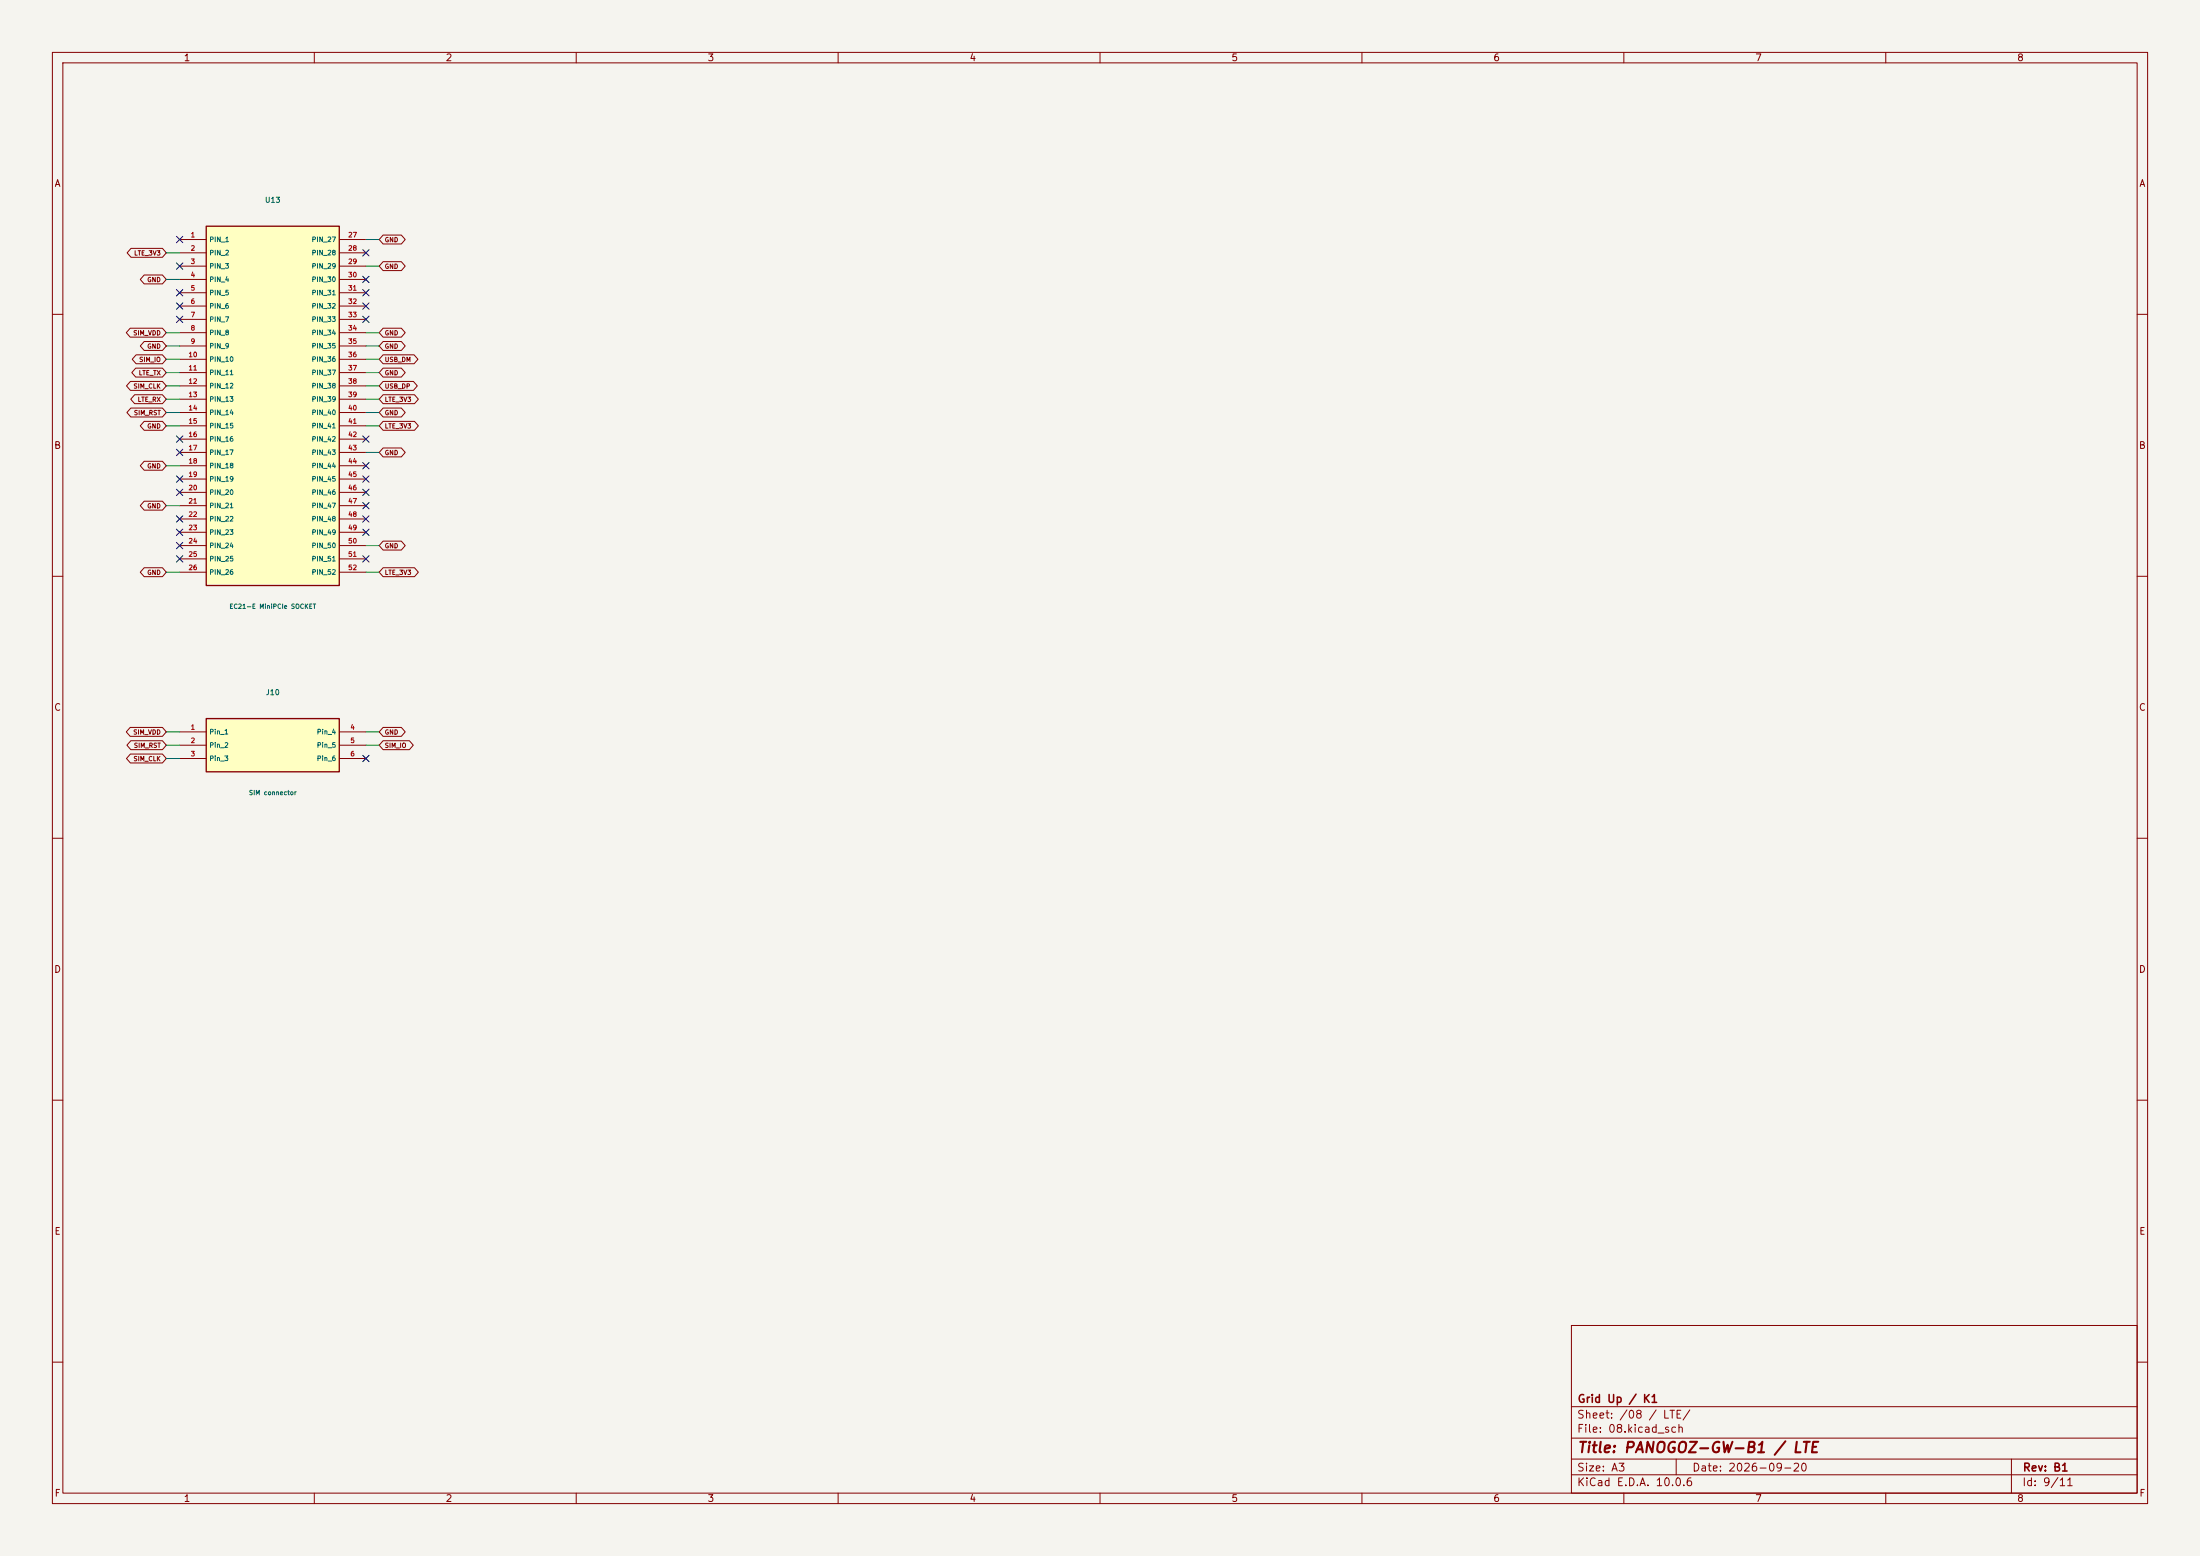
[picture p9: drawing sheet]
(kicad_sch (version 20250114) (generator "eeschema") (paper "A3") (title_block (title "PANOGOZ-GW-B1 / LTE") (date "2026-09-20") (rev "B1") (company "Grid Up / K1")) (lib_symbols (symbol "B1:U13" (pin_names (offset .5)) (in_bom yes) (on_board yes) (property "Reference" "U" (at 0 39.29 0) (effects (font (size 1 1)))) (property "Value" "EC21-E MiniPCIe SOCKET" (at 0 -37.29 0) (effects (font (size 1 1)))) (symbol "U13_0_1" (rectangle (start -12.7 34.29) (end 12.7 -34.29) (stroke (width .254) (type default)) (fill (type background)))) (symbol "U13_1_1" (pin passive line (at -17.78 31.75 0) (length 5.08) (name "PIN_1" (effects (font (size .9 .9)))) (number "1" (effects (font (size .9 .9))))) (pin passive line (at -17.78 29.21 0) (length 5.08) (name "PIN_2" (effects (font (size .9 .9)))) (number "2" (effects (font (size .9 .9))))) (pin passive line (at -17.78 26.67 0) (length 5.08) (name "PIN_3" (effects (font (size .9 .9)))) (number "3" (effects (font (size .9 .9))))) (pin passive line (at -17.78 24.13 0) (length 5.08) (name "PIN_4" (effects (font (size .9 .9)))) (number "4" (effects (font (size .9 .9))))) (pin passive line (at -17.78 21.59 0) (length 5.08) (name "PIN_5" (effects (font (size .9 .9)))) (number "5" (effects (font (size .9 .9))))) (pin passive line (at -17.78 19.05 0) (length 5.08) (name "PIN_6" (effects (font (size .9 .9)))) (number "6" (effects (font (size .9 .9))))) (pin passive line (at -17.78 16.509999999999998 0) (length 5.08) (name "PIN_7" (effects (font (size .9 .9)))) (number "7" (effects (font (size .9 .9))))) (pin passive line (at -17.78 13.969999999999999 0) (length 5.08) (name "PIN_8" (effects (font (size .9 .9)))) (number "8" (effects (font (size .9 .9))))) (pin passive line (at -17.78 11.43 0) (length 5.08) (name "PIN_9" (effects (font (size .9 .9)))) (number "9" (effects (font (size .9 .9))))) (pin passive line (at -17.78 8.89 0) (length 5.08) (name "PIN_10" (effects (font (size .9 .9)))) (number "10" (effects (font (size .9 .9))))) (pin passive line (at -17.78 6.350000000000001 0) (length 5.08) (name "PIN_11" (effects (font (size .9 .9)))) (number "11" (effects (font (size .9 .9))))) (pin passive line (at -17.78 3.8099999999999987 0) (length 5.08) (name "PIN_12" (effects (font (size .9 .9)))) (number "12" (effects (font (size .9 .9))))) (pin passive line (at -17.78 1.2699999999999996 0) (length 5.08) (name "PIN_13" (effects (font (size .9 .9)))) (number "13" (effects (font (size .9 .9))))) (pin passive line (at -17.78 -1.2700000000000031 0) (length 5.08) (name "PIN_14" (effects (font (size .9 .9)))) (number "14" (effects (font (size .9 .9))))) (pin passive line (at -17.78 -3.8100000000000023 0) (length 5.08) (name "PIN_15" (effects (font (size .9 .9)))) (number "15" (effects (font (size .9 .9))))) (pin passive line (at -17.78 -6.350000000000001 0) (length 5.08) (name "PIN_16" (effects (font (size .9 .9)))) (number "16" (effects (font (size .9 .9))))) (pin passive line (at -17.78 -8.89 0) (length 5.08) (name "PIN_17" (effects (font (size .9 .9)))) (number "17" (effects (font (size .9 .9))))) (pin passive line (at -17.78 -11.43 0) (length 5.08) (name "PIN_18" (effects (font (size .9 .9)))) (number "18" (effects (font (size .9 .9))))) (pin passive line (at -17.78 -13.969999999999999 0) (length 5.08) (name "PIN_19" (effects (font (size .9 .9)))) (number "19" (effects (font (size .9 .9))))) (pin passive line (at -17.78 -16.509999999999998 0) (length 5.08) (name "PIN_20" (effects (font (size .9 .9)))) (number "20" (effects (font (size .9 .9))))) (pin passive line (at -17.78 -19.049999999999997 0) (length 5.08) (name "PIN_21" (effects (font (size .9 .9)))) (number "21" (effects (font (size .9 .9))))) (pin passive line (at -17.78 -21.590000000000003 0) (length 5.08) (name "PIN_22" (effects (font (size .9 .9)))) (number "22" (effects (font (size .9 .9))))) (pin passive line (at -17.78 -24.130000000000003 0) (length 5.08) (name "PIN_23" (effects (font (size .9 .9)))) (number "23" (effects (font (size .9 .9))))) (pin passive line (at -17.78 -26.67 0) (length 5.08) (name "PIN_24" (effects (font (size .9 .9)))) (number "24" (effects (font (size .9 .9))))) (pin passive line (at -17.78 -29.21 0) (length 5.08) (name "PIN_25" (effects (font (size .9 .9)))) (number "25" (effects (font (size .9 .9))))) (pin passive line (at -17.78 -31.75 0) (length 5.08) (name "PIN_26" (effects (font (size .9 .9)))) (number "26" (effects (font (size .9 .9))))) (pin passive line (at 17.78 31.75 180) (length 5.08) (name "PIN_27" (effects (font (size .9 .9)))) (number "27" (effects (font (size .9 .9))))) (pin passive line (at 17.78 29.21 180) (length 5.08) (name "PIN_28" (effects (font (size .9 .9)))) (number "28" (effects (font (size .9 .9))))) (pin passive line (at 17.78 26.67 180) (length 5.08) (name "PIN_29" (effects (font (size .9 .9)))) (number "29" (effects (font (size .9 .9))))) (pin passive line (at 17.78 24.13 180) (length 5.08) (name "PIN_30" (effects (font (size .9 .9)))) (number "30" (effects (font (size .9 .9))))) (pin passive line (at 17.78 21.59 180) (length 5.08) (name "PIN_31" (effects (font (size .9 .9)))) (number "31" (effects (font (size .9 .9))))) (pin passive line (at 17.78 19.05 180) (length 5.08) (name "PIN_32" (effects (font (size .9 .9)))) (number "32" (effects (font (size .9 .9))))) (pin passive line (at 17.78 16.509999999999998 180) (length 5.08) (name "PIN_33" (effects (font (size .9 .9)))) (number "33" (effects (font (size .9 .9))))) (pin passive line (at 17.78 13.969999999999999 180) (length 5.08) (name "PIN_34" (effects (font (size .9 .9)))) (number "34" (effects (font (size .9 .9))))) (pin passive line (at 17.78 11.43 180) (length 5.08) (name "PIN_35" (effects (font (size .9 .9)))) (number "35" (effects (font (size .9 .9))))) (pin passive line (at 17.78 8.89 180) (length 5.08) (name "PIN_36" (effects (font (size .9 .9)))) (number "36" (effects (font (size .9 .9))))) (pin passive line (at 17.78 6.350000000000001 180) (length 5.08) (name "PIN_37" (effects (font (size .9 .9)))) (number "37" (effects (font (size .9 .9))))) (pin passive line (at 17.78 3.8099999999999987 180) (length 5.08) (name "PIN_38" (effects (font (size .9 .9)))) (number "38" (effects (font (size .9 .9))))) (pin passive line (at 17.78 1.2699999999999996 180) (length 5.08) (name "PIN_39" (effects (font (size .9 .9)))) (number "39" (effects (font (size .9 .9))))) (pin passive line (at 17.78 -1.2700000000000031 180) (length 5.08) (name "PIN_40" (effects (font (size .9 .9)))) (number "40" (effects (font (size .9 .9))))) (pin passive line (at 17.78 -3.8100000000000023 180) (length 5.08) (name "PIN_41" (effects (font (size .9 .9)))) (number "41" (effects (font (size .9 .9))))) (pin passive line (at 17.78 -6.350000000000001 180) (length 5.08) (name "PIN_42" (effects (font (size .9 .9)))) (number "42" (effects (font (size .9 .9))))) (pin passive line (at 17.78 -8.89 180) (length 5.08) (name "PIN_43" (effects (font (size .9 .9)))) (number "43" (effects (font (size .9 .9))))) (pin passive line (at 17.78 -11.43 180) (length 5.08) (name "PIN_44" (effects (font (size .9 .9)))) (number "44" (effects (font (size .9 .9))))) (pin passive line (at 17.78 -13.969999999999999 180) (length 5.08) (name "PIN_45" (effects (font (size .9 .9)))) (number "45" (effects (font (size .9 .9))))) (pin passive line (at 17.78 -16.509999999999998 180) (length 5.08) (name "PIN_46" (effects (font (size .9 .9)))) (number "46" (effects (font (size .9 .9))))) (pin passive line (at 17.78 -19.049999999999997 180) (length 5.08) (name "PIN_47" (effects (font (size .9 .9)))) (number "47" (effects (font (size .9 .9))))) (pin passive line (at 17.78 -21.590000000000003 180) (length 5.08) (name "PIN_48" (effects (font (size .9 .9)))) (number "48" (effects (font (size .9 .9))))) (pin passive line (at 17.78 -24.130000000000003 180) (length 5.08) (name "PIN_49" (effects (font (size .9 .9)))) (number "49" (effects (font (size .9 .9))))) (pin passive line (at 17.78 -26.67 180) (length 5.08) (name "PIN_50" (effects (font (size .9 .9)))) (number "50" (effects (font (size .9 .9))))) (pin passive line (at 17.78 -29.21 180) (length 5.08) (name "PIN_51" (effects (font (size .9 .9)))) (number "51" (effects (font (size .9 .9))))) (pin passive line (at 17.78 -31.75 180) (length 5.08) (name "PIN_52" (effects (font (size .9 .9)))) (number "52" (effects (font (size .9 .9))))))) (symbol "B1:J10" (pin_names (offset .5)) (in_bom yes) (on_board yes) (property "Reference" "U" (at 0 10.08 0) (effects (font (size 1 1)))) (property "Value" "SIM connector" (at 0 -8.08 0) (effects (font (size 1 1)))) (symbol "J10_0_1" (rectangle (start -12.7 5.08) (end 12.7 -5.08) (stroke (width .254) (type default)) (fill (type background)))) (symbol "J10_1_1" (pin passive line (at -17.78 2.54 0) (length 5.08) (name "Pin_1" (effects (font (size .9 .9)))) (number "1" (effects (font (size .9 .9))))) (pin passive line (at -17.78 0.0 0) (length 5.08) (name "Pin_2" (effects (font (size .9 .9)))) (number "2" (effects (font (size .9 .9))))) (pin passive line (at -17.78 -2.54 0) (length 5.08) (name "Pin_3" (effects (font (size .9 .9)))) (number "3" (effects (font (size .9 .9))))) (pin passive line (at 17.78 2.54 180) (length 5.08) (name "Pin_4" (effects (font (size .9 .9)))) (number "4" (effects (font (size .9 .9))))) (pin passive line (at 17.78 0.0 180) (length 5.08) (name "Pin_5" (effects (font (size .9 .9)))) (number "5" (effects (font (size .9 .9))))) (pin passive line (at 17.78 -2.54 180) (length 5.08) (name "Pin_6" (effects (font (size .9 .9)))) (number "6" (effects (font (size .9 .9))))))))
(symbol (lib_id "B1:U13") (at 52.07 77.47 0) (unit 1) (in_bom yes) (on_board yes) (property "Reference" "U13" (at 52.07 38.18 0) (effects (font (size 1 1)) )) (property "Value" "EC21-E MiniPCIe SOCKET" (at 52.07 115.75999999999999 0) (effects (font (size 0.85 0.85)) )) (property "Footprint" "B1:TE_2041119_1" (at 52.07 77.47 0) (effects (font (size 0.85 0.85)) (hide yes))) (property "MPN" "2041119-1" (at 52.07 77.47 0) (effects (font (size 0.85 0.85)) (hide yes))))
(no_connect (at 34.29 45.72))
(wire (pts (xy 34.29 48.26) (xy 31.75 48.26)) (stroke (width 0) (type default)))
(global_label "LTE_3V3" (shape bidirectional) (at 31.75 48.26 180) (effects (font (size .85 .85)) (justify right)) (property "Intersheetrefs" "${INTERSHEET_REFS}" (at 31.75 48.26 0) (effects (font (size 1 1)) (hide yes))))
(no_connect (at 34.29 50.8))
(wire (pts (xy 34.29 53.34) (xy 31.75 53.34)) (stroke (width 0) (type default)))
(global_label "GND" (shape bidirectional) (at 31.75 53.34 180) (effects (font (size .85 .85)) (justify right)) (property "Intersheetrefs" "${INTERSHEET_REFS}" (at 31.75 53.34 0) (effects (font (size 1 1)) (hide yes))))
(no_connect (at 34.29 55.879999999999995))
(no_connect (at 34.29 58.42))
(no_connect (at 34.29 60.96))
(wire (pts (xy 34.29 63.5) (xy 31.75 63.5)) (stroke (width 0) (type default)))
(global_label "SIM_VDD" (shape bidirectional) (at 31.75 63.5 180) (effects (font (size .85 .85)) (justify right)) (property "Intersheetrefs" "${INTERSHEET_REFS}" (at 31.75 63.5 0) (effects (font (size 1 1)) (hide yes))))
(wire (pts (xy 34.29 66.03999999999999) (xy 31.75 66.03999999999999)) (stroke (width 0) (type default)))
(global_label "GND" (shape bidirectional) (at 31.75 66.03999999999999 180) (effects (font (size .85 .85)) (justify right)) (property "Intersheetrefs" "${INTERSHEET_REFS}" (at 31.75 66.03999999999999 0) (effects (font (size 1 1)) (hide yes))))
(wire (pts (xy 34.29 68.58) (xy 31.75 68.58)) (stroke (width 0) (type default)))
(global_label "SIM_IO" (shape bidirectional) (at 31.75 68.58 180) (effects (font (size .85 .85)) (justify right)) (property "Intersheetrefs" "${INTERSHEET_REFS}" (at 31.75 68.58 0) (effects (font (size 1 1)) (hide yes))))
(wire (pts (xy 34.29 71.12) (xy 31.75 71.12)) (stroke (width 0) (type default)))
(global_label "LTE_TX" (shape bidirectional) (at 31.75 71.12 180) (effects (font (size .85 .85)) (justify right)) (property "Intersheetrefs" "${INTERSHEET_REFS}" (at 31.75 71.12 0) (effects (font (size 1 1)) (hide yes))))
(wire (pts (xy 34.29 73.66) (xy 31.75 73.66)) (stroke (width 0) (type default)))
(global_label "SIM_CLK" (shape bidirectional) (at 31.75 73.66 180) (effects (font (size .85 .85)) (justify right)) (property "Intersheetrefs" "${INTERSHEET_REFS}" (at 31.75 73.66 0) (effects (font (size 1 1)) (hide yes))))
(wire (pts (xy 34.29 76.2) (xy 31.75 76.2)) (stroke (width 0) (type default)))
(global_label "LTE_RX" (shape bidirectional) (at 31.75 76.2 180) (effects (font (size .85 .85)) (justify right)) (property "Intersheetrefs" "${INTERSHEET_REFS}" (at 31.75 76.2 0) (effects (font (size 1 1)) (hide yes))))
(wire (pts (xy 34.29 78.74000000000001) (xy 31.75 78.74000000000001)) (stroke (width 0) (type default)))
(global_label "SIM_RST" (shape bidirectional) (at 31.75 78.74000000000001 180) (effects (font (size .85 .85)) (justify right)) (property "Intersheetrefs" "${INTERSHEET_REFS}" (at 31.75 78.74000000000001 0) (effects (font (size 1 1)) (hide yes))))
(wire (pts (xy 34.29 81.28) (xy 31.75 81.28)) (stroke (width 0) (type default)))
(global_label "GND" (shape bidirectional) (at 31.75 81.28 180) (effects (font (size .85 .85)) (justify right)) (property "Intersheetrefs" "${INTERSHEET_REFS}" (at 31.75 81.28 0) (effects (font (size 1 1)) (hide yes))))
(no_connect (at 34.29 83.82))
(no_connect (at 34.29 86.36))
(wire (pts (xy 34.29 88.9) (xy 31.75 88.9)) (stroke (width 0) (type default)))
(global_label "GND" (shape bidirectional) (at 31.75 88.9 180) (effects (font (size .85 .85)) (justify right)) (property "Intersheetrefs" "${INTERSHEET_REFS}" (at 31.75 88.9 0) (effects (font (size 1 1)) (hide yes))))
(no_connect (at 34.29 91.44))
(no_connect (at 34.29 93.97999999999999))
(wire (pts (xy 34.29 96.52) (xy 31.75 96.52)) (stroke (width 0) (type default)))
(global_label "GND" (shape bidirectional) (at 31.75 96.52 180) (effects (font (size .85 .85)) (justify right)) (property "Intersheetrefs" "${INTERSHEET_REFS}" (at 31.75 96.52 0) (effects (font (size 1 1)) (hide yes))))
(no_connect (at 34.29 99.06))
(no_connect (at 34.29 101.6))
(no_connect (at 34.29 104.14))
(no_connect (at 34.29 106.68))
(wire (pts (xy 34.29 109.22) (xy 31.75 109.22)) (stroke (width 0) (type default)))
(global_label "GND" (shape bidirectional) (at 31.75 109.22 180) (effects (font (size .85 .85)) (justify right)) (property "Intersheetrefs" "${INTERSHEET_REFS}" (at 31.75 109.22 0) (effects (font (size 1 1)) (hide yes))))
(wire (pts (xy 69.85 45.72) (xy 72.39 45.72)) (stroke (width 0) (type default)))
(global_label "GND" (shape bidirectional) (at 72.39 45.72 0) (effects (font (size .85 .85)) (justify left)) (property "Intersheetrefs" "${INTERSHEET_REFS}" (at 72.39 45.72 0) (effects (font (size 1 1)) (hide yes))))
(no_connect (at 69.85 48.26))
(wire (pts (xy 69.85 50.8) (xy 72.39 50.8)) (stroke (width 0) (type default)))
(global_label "GND" (shape bidirectional) (at 72.39 50.8 0) (effects (font (size .85 .85)) (justify left)) (property "Intersheetrefs" "${INTERSHEET_REFS}" (at 72.39 50.8 0) (effects (font (size 1 1)) (hide yes))))
(no_connect (at 69.85 53.34))
(no_connect (at 69.85 55.879999999999995))
(no_connect (at 69.85 58.42))
(no_connect (at 69.85 60.96))
(wire (pts (xy 69.85 63.5) (xy 72.39 63.5)) (stroke (width 0) (type default)))
(global_label "GND" (shape bidirectional) (at 72.39 63.5 0) (effects (font (size .85 .85)) (justify left)) (property "Intersheetrefs" "${INTERSHEET_REFS}" (at 72.39 63.5 0) (effects (font (size 1 1)) (hide yes))))
(wire (pts (xy 69.85 66.03999999999999) (xy 72.39 66.03999999999999)) (stroke (width 0) (type default)))
(global_label "GND" (shape bidirectional) (at 72.39 66.03999999999999 0) (effects (font (size .85 .85)) (justify left)) (property "Intersheetrefs" "${INTERSHEET_REFS}" (at 72.39 66.03999999999999 0) (effects (font (size 1 1)) (hide yes))))
(wire (pts (xy 69.85 68.58) (xy 72.39 68.58)) (stroke (width 0) (type default)))
(global_label "USB_DM" (shape bidirectional) (at 72.39 68.58 0) (effects (font (size .85 .85)) (justify left)) (property "Intersheetrefs" "${INTERSHEET_REFS}" (at 72.39 68.58 0) (effects (font (size 1 1)) (hide yes))))
(wire (pts (xy 69.85 71.12) (xy 72.39 71.12)) (stroke (width 0) (type default)))
(global_label "GND" (shape bidirectional) (at 72.39 71.12 0) (effects (font (size .85 .85)) (justify left)) (property "Intersheetrefs" "${INTERSHEET_REFS}" (at 72.39 71.12 0) (effects (font (size 1 1)) (hide yes))))
(wire (pts (xy 69.85 73.66) (xy 72.39 73.66)) (stroke (width 0) (type default)))
(global_label "USB_DP" (shape bidirectional) (at 72.39 73.66 0) (effects (font (size .85 .85)) (justify left)) (property "Intersheetrefs" "${INTERSHEET_REFS}" (at 72.39 73.66 0) (effects (font (size 1 1)) (hide yes))))
(wire (pts (xy 69.85 76.2) (xy 72.39 76.2)) (stroke (width 0) (type default)))
(global_label "LTE_3V3" (shape bidirectional) (at 72.39 76.2 0) (effects (font (size .85 .85)) (justify left)) (property "Intersheetrefs" "${INTERSHEET_REFS}" (at 72.39 76.2 0) (effects (font (size 1 1)) (hide yes))))
(wire (pts (xy 69.85 78.74000000000001) (xy 72.39 78.74000000000001)) (stroke (width 0) (type default)))
(global_label "GND" (shape bidirectional) (at 72.39 78.74000000000001 0) (effects (font (size .85 .85)) (justify left)) (property "Intersheetrefs" "${INTERSHEET_REFS}" (at 72.39 78.74000000000001 0) (effects (font (size 1 1)) (hide yes))))
(wire (pts (xy 69.85 81.28) (xy 72.39 81.28)) (stroke (width 0) (type default)))
(global_label "LTE_3V3" (shape bidirectional) (at 72.39 81.28 0) (effects (font (size .85 .85)) (justify left)) (property "Intersheetrefs" "${INTERSHEET_REFS}" (at 72.39 81.28 0) (effects (font (size 1 1)) (hide yes))))
(no_connect (at 69.85 83.82))
(wire (pts (xy 69.85 86.36) (xy 72.39 86.36)) (stroke (width 0) (type default)))
(global_label "GND" (shape bidirectional) (at 72.39 86.36 0) (effects (font (size .85 .85)) (justify left)) (property "Intersheetrefs" "${INTERSHEET_REFS}" (at 72.39 86.36 0) (effects (font (size 1 1)) (hide yes))))
(no_connect (at 69.85 88.9))
(no_connect (at 69.85 91.44))
(no_connect (at 69.85 93.97999999999999))
(no_connect (at 69.85 96.52))
(no_connect (at 69.85 99.06))
(no_connect (at 69.85 101.6))
(wire (pts (xy 69.85 104.14) (xy 72.39 104.14)) (stroke (width 0) (type default)))
(global_label "GND" (shape bidirectional) (at 72.39 104.14 0) (effects (font (size .85 .85)) (justify left)) (property "Intersheetrefs" "${INTERSHEET_REFS}" (at 72.39 104.14 0) (effects (font (size 1 1)) (hide yes))))
(no_connect (at 69.85 106.68))
(wire (pts (xy 69.85 109.22) (xy 72.39 109.22)) (stroke (width 0) (type default)))
(global_label "LTE_3V3" (shape bidirectional) (at 72.39 109.22 0) (effects (font (size .85 .85)) (justify left)) (property "Intersheetrefs" "${INTERSHEET_REFS}" (at 72.39 109.22 0) (effects (font (size 1 1)) (hide yes))))
(symbol (lib_id "B1:J10") (at 52.07 142.24 0) (unit 1) (in_bom yes) (on_board yes) (property "Reference" "J10" (at 52.07 132.16 0) (effects (font (size 1 1)) )) (property "Value" "SIM connector" (at 52.07 151.32000000000002 0) (effects (font (size 0.85 0.85)) )) (property "Footprint" "Connector_PinHeader_2.00mm:PinHeader_1x06_P2.00mm_Vertical" (at 52.07 142.24 0) (effects (font (size 0.85 0.85)) (hide yes))) (property "MPN" "SIM connector" (at 52.07 142.24 0) (effects (font (size 0.85 0.85)) (hide yes))))
(wire (pts (xy 34.29 139.70000000000002) (xy 31.75 139.70000000000002)) (stroke (width 0) (type default)))
(global_label "SIM_VDD" (shape bidirectional) (at 31.75 139.70000000000002 180) (effects (font (size .85 .85)) (justify right)) (property "Intersheetrefs" "${INTERSHEET_REFS}" (at 31.75 139.70000000000002 0) (effects (font (size 1 1)) (hide yes))))
(wire (pts (xy 34.29 142.24) (xy 31.75 142.24)) (stroke (width 0) (type default)))
(global_label "SIM_RST" (shape bidirectional) (at 31.75 142.24 180) (effects (font (size .85 .85)) (justify right)) (property "Intersheetrefs" "${INTERSHEET_REFS}" (at 31.75 142.24 0) (effects (font (size 1 1)) (hide yes))))
(wire (pts (xy 34.29 144.78) (xy 31.75 144.78)) (stroke (width 0) (type default)))
(global_label "SIM_CLK" (shape bidirectional) (at 31.75 144.78 180) (effects (font (size .85 .85)) (justify right)) (property "Intersheetrefs" "${INTERSHEET_REFS}" (at 31.75 144.78 0) (effects (font (size 1 1)) (hide yes))))
(wire (pts (xy 69.85 139.70000000000002) (xy 72.39 139.70000000000002)) (stroke (width 0) (type default)))
(global_label "GND" (shape bidirectional) (at 72.39 139.70000000000002 0) (effects (font (size .85 .85)) (justify left)) (property "Intersheetrefs" "${INTERSHEET_REFS}" (at 72.39 139.70000000000002 0) (effects (font (size 1 1)) (hide yes))))
(wire (pts (xy 69.85 142.24) (xy 72.39 142.24)) (stroke (width 0) (type default)))
(global_label "SIM_IO" (shape bidirectional) (at 72.39 142.24 0) (effects (font (size .85 .85)) (justify left)) (property "Intersheetrefs" "${INTERSHEET_REFS}" (at 72.39 142.24 0) (effects (font (size 1 1)) (hide yes))))
(no_connect (at 69.85 144.78)))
